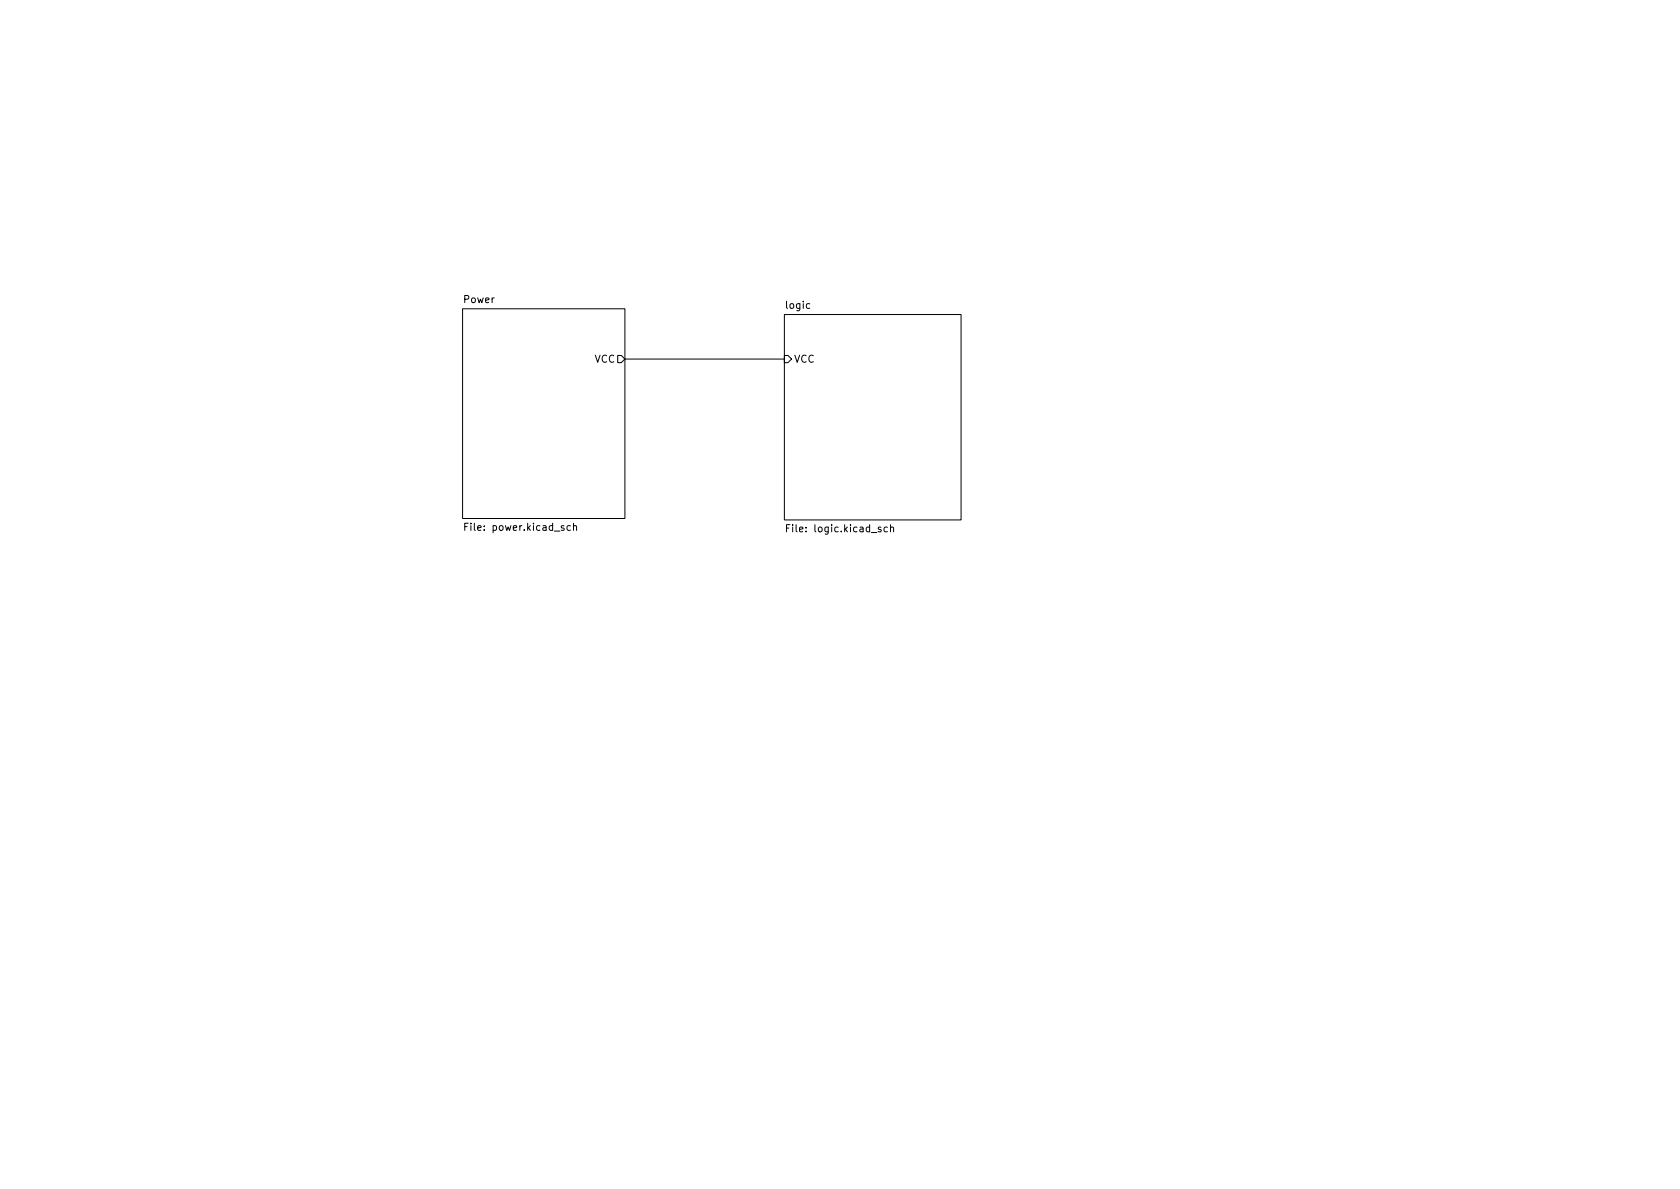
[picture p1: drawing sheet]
<svg xmlns="http://www.w3.org/2000/svg" width="297mm" height="210mm" viewBox="0 0 297 210" stroke-linecap="round" stroke-linejoin="round" font-family="sans-serif">
<g fill="none" stroke="#000" stroke-width=".18">
<path d="M81.8 54.6h28.7v37.1h-28.7zM138.7 55.6h31.2v36.3h-31.2zM109.2 62.9h.7l.6 .6-.6 .6h-.7zM110.5 63.5h28.2M138.7 62.9h.6l.7 .6-.7 .6h-.6zM82.2 93.1h.4M82.8 92.5h-.6v1.3M100.9 93l-.4-.1-.2 .3 .1 .5h.5M101.4 93.1l.2-.2 .3 .1v.8M101.4 92.5v1.3M139.1 93.4h.4M139.7 92.8h-.6v1.2"/>
<path d="M156.9 93.3l-.4-.1-.2 .2 .1 .6h.5M157.5 93.3l.1-.1 .3 .1 .1 .7M157.5 92.8v1.2"/>
</g>
<g font-size="1.8">
<text x="82" y="53.6">Power</text>
<text x="139" y="54.6">logic</text>
<text x="105.1" y="64.1">VCC</text>
<text x="140.3" y="64.1">VCC</text>
<text x="82.9" y="93.9">File: power.kicad_sch</text>
<text x="139.9" y="94.1">File: logic.kicad_sch</text>
</g>
</svg>
